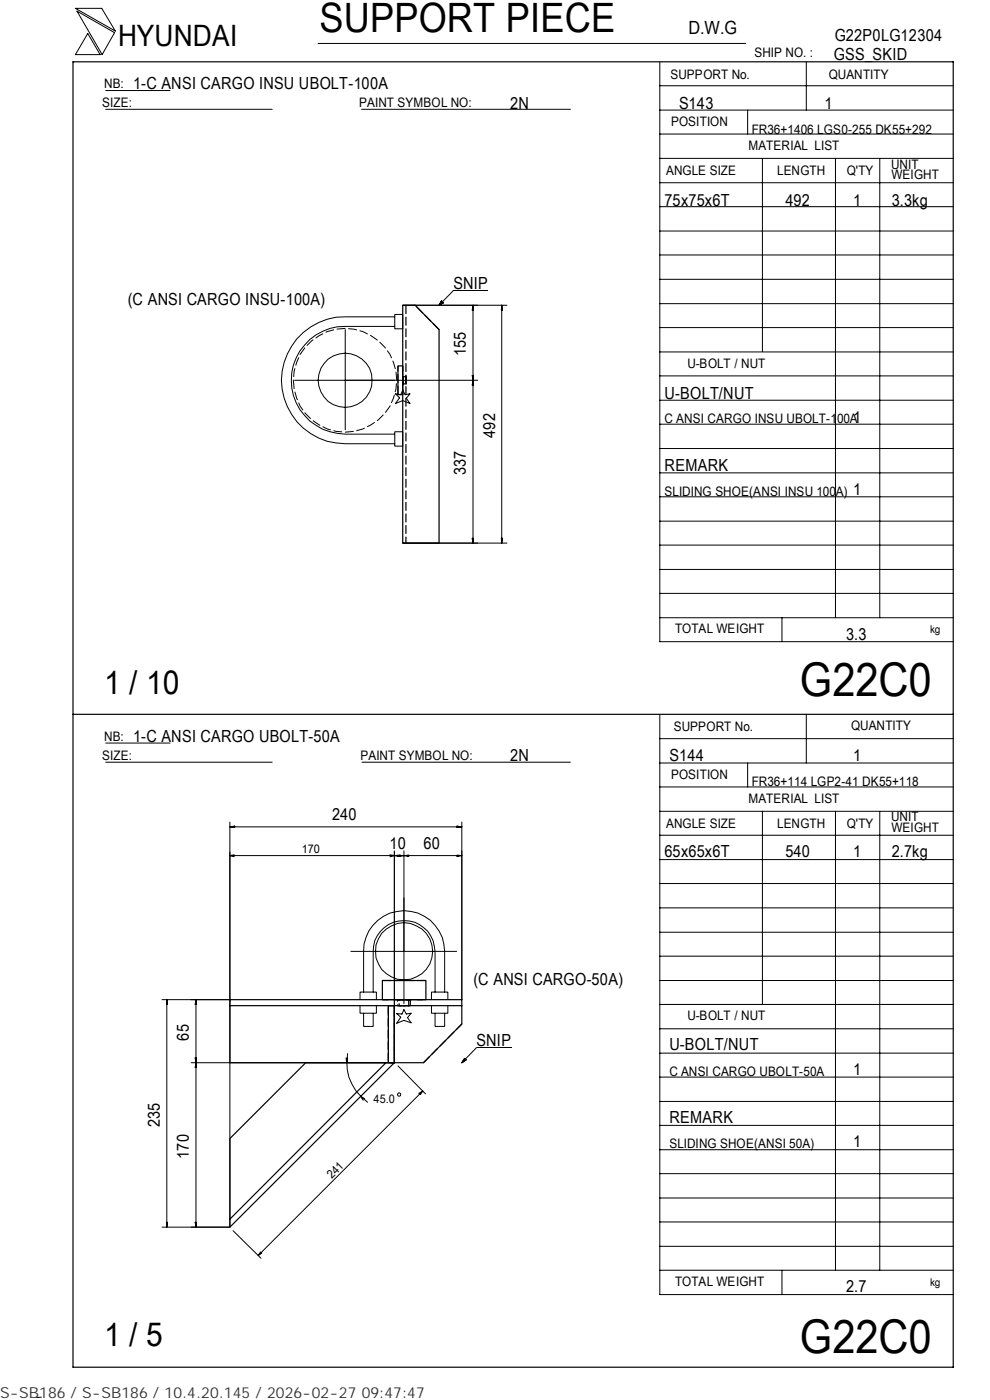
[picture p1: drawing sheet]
<svg xmlns="http://www.w3.org/2000/svg" width="210mm" height="297mm" viewBox="0 0 210 297" stroke-linecap="round" stroke-linejoin="round" font-family="sans-serif">
<g fill="none" stroke="#000" stroke-width=".21">
<path d="M16 1.8h5.6l2.9 4.8zM16.3 2.4l8 4.5-2.6 4.7zM18.6 7.1l2.6 4.5h-5.2zM22.4 19.2h13.7M67.5 9.2h90.6M139.9 18.2h62.3M139.9 13.2v122.9h62.3M171 13.1v10.3M22.4 23.2h35.3M76.7 23.2h44.3M139.9 38.8h62.3M139.9 33.6h62.3"/>
<path d="M139.9 28.4h62.3M139.9 23.4h62.3M158.6 23.4v5M161.7 33.6v41M177.2 33.7v97.4M186.6 33.7v97.4M139.9 59.3h62.3M139.9 54.1h62.3M139.9 49h62.3M139.9 43.8h62.3M73.2 69.9v21.3M83.7 67.2h-10.5a13.5 13.5 0 0 0-13.5 13.5 13.5 13.5 0 0 0 13.5 13.4h10.5"/>
<path d="M83.7 69.2h-10.5a11.4 11.4 0 0 0-11.4 11.5 11.4 11.4 0 0 0 11.4 11.4h10.5M83.7 66.7h1.7v3.1h-1.7zM85.4 64.8h22.1M93.6 63.8l.5 .5-1 .5zM100.2 79.7h.2l-.1 1zM100.2 80h.2M100.2 65.5h.2M100.3 64.8v50.4M100.3 64.8l.1 1h-.2zM103.5 61.6h-7.3l-3.1 3.2M106.4 64.8l.2 1h-.3zM106.4 65.5h.1"/>
<path d="M106.4 64.8v50.4M139.9 79.7h62.3M139.9 74.7h62.3M139.9 69.5h62.3M139.9 64.4h62.3M62.5 80.7h38.8M83.7 91.6h1.7v3h-1.7zM83.9 83.6l1.1 .1 .4-.9 .5 .9 1-.1-.7 .9 .7 1.1-1.5-.6-1.5 .6 .8-1.2zM100.2 81.4h.2M100.3 80.7l.1 1h-.2zM139.9 95.2h62.3M139.9 90h62.3"/>
<path d="M139.9 84.9h62.3M85.4 115.2h22.1M100.2 114.2h.2l-.1 1zM100.2 114.5h.2M106.3 114.2h.3l-.2 1zM106.4 114.5h.1M139.9 100.3h62.3M139.9 115.6h62.3M139.9 110.6h62.3M139.9 105.4h62.3M139.9 131.1h62.3M139.9 125.9h62.3"/>
<path d="M139.9 120.8h62.3M165.9 131.1v5M22.4 157.6h13.7M139.9 151.7v122.9h62.3M139.9 156.7h62.3M171 151.5v10.4M22.4 161.7h35.3M48.8 175.4l1-.2v.3zM48.8 175.4h49.1M48.8 174.4v85.9h-14.4M49.4 175.3v.2M76.8 161.7h44.2"/>
<path d="M96.9 175.2l1 .2-1 .1zM97.3 175.3v.2M97.9 174.4v37.7M139.9 177.2h62.3M139.9 172.1h62.3M139.9 167h62.3M139.9 161.9h62.3M158.6 161.9v5.1M161.7 172.1v41M177.2 172.2v97.3M186.6 172.2v97.3M48.8 181.5l.9 .3"/>
<path d="M49.7 181.3l-.9 .2M82.7 181.3l.9 .2M83.6 180.5v45h-43.1M83.6 181.5l-.9 .3M83.6 181.5l1.1 .2M84.3 181.4v.2M84.7 181.4l-1.1 .1M84.7 181.4v.3M84.7 181.4l1 .1M85 181.4v.2M85.7 181.5l1-.1v.3zM85.7 180.5v32.4"/>
<path d="M85.7 181.5l-1 .2M86.4 181.4v.2M96.9 181.4l1 .1-1 .2zM97.3 181.4v.2M97.9 181.5h-49.1M139.9 182.4h62.3M139.9 197.8h62.3M139.9 192.6h62.3M139.9 187.4h62.3M34.4 212.1h14.4M35.3 212.8h.2M35.4 212.1l.1 1h-.2z"/>
<path d="M35.4 212.1v48.2M41.5 212.8h.1M41.6 212.1v48.2M41.6 212.1v1h-.2zM74.4 201.8h22.4M76.4 213.3v1.7h3.4v-1.7M76.4 212.1v-1.6h3.4v1.6M77.1 210.5v-8.7a8.6 8.6 0 0 1 8.6-8.6 8.6 8.6 0 0 1 8.6 8.6v8.7M77.1 215v2.8h2.1v-2.8M79.2 210.5v-8.7a6.6 6.6 0 0 1 6.5-6.5 6.6 6.6 0 0 1 6.6 6.5v8.7M84.1 215l1.1 .1 .5-.9 .5 .9 1-.1-.8 .9 .8 1.1-1.5-.5-1.6 .6 .9-1.3zM91.5 213.3v1.7h3.5v-1.7"/>
<path d="M91.5 212.1v-1.6h3.5v1.6M92.3 215v2.8h2v-2.8M139.9 213.1h62.3M139.9 218.3h62.3M139.9 208h62.3M139.9 202.9h62.3M41.4 224.4h.2v1.1zM41.5 226.1h.1M41.5 224.7h.1M41.6 225.5v1h-.2zM73.4 224.4l.2 1.1 .1-1.1M73.7 223.5a10 10 0 0 0 4.3 10.3"/>
<path d="M77.3 233.1l-.9-.5 .6 .8M84.4 232l.3-.2 .2 .2v.5h-.5zM84.4 226.1l5.8 6M89.7 231.5l-.9 .5M89.7 231.5l-.6 .7M89.7 231.5l-34.9 34.9M98.5 224.5l.4 .4-1 .6zM101.1 222.2l-3.2 3.3M101.1 222.2h7.4M139.9 238.7h62.3M139.9 233.7h62.3M139.9 228.5h62.3"/>
<path d="M139.9 223.4h62.3M35.3 259.3h.2l-.1 1zM35.3 259.7h.2M41.4 259.3h.2v1zM41.5 259.7h.1M139.9 259.2h62.3M139.9 254.2h62.3M139.9 249h62.3M139.9 243.9h62.3M49.4 261.1l6 5.8M55.3 265.6l-.5 .8M55.5 265.8l-.7 .6"/>
<path d="M139.9 269.5h62.3M139.9 264.4h62.3M165.9 269.5v5.1M8.8 296.4l-1 .1"/>
<circle cx="73.2" cy="80.7" r="5.7"/>
<circle cx="85.7" cy="201.8" r="6.1"/>
</g>
<path d="M15.5 13.1h186.7v277h-186.7zM85.4 64.8h2.6l5.1 5.1v45.3h-7.7zM85.4 77.6h-1v6.1h1M15.5 151.5h186.7M48.8 213.3v12.2h33.1l-33.1 33.1v-17.1l16-16h18.8M48.8 212.1h49.1v1.2h-49.1zM81.1 212.1v-4.1h9.2v4.1M82.4 213.3h1.2v12.2h-1.2zM97.9 213.3v3.9l-8.1 8.3h-6.2M83.6 225.5l-34.8 34.8v-1.7" fill="none" stroke="#000" stroke-width=".25"/>
<g fill="none" stroke="#000" stroke-width=".25" stroke-dasharray="1.9 .6" stroke-linecap="butt">
<path d="M85.4 77.6v6.1M85.4 80l.7-.1v1.5h-.7v-1.4M86.1 64.8v50.4M93.1 69.9l-5.1-5.1M84.4 83.7v-6.1M85.4 83.7v-6.1M85.4 81.6v-1.9h.7v1.9h-.7M81.1 208h9.2M81.1 212.1h9.2h-9.2M82.4 213.3v12.2M82.4 213.3h1.2v12.2h-1.2v-12.2M86.2 212.1h.5v1.2h-2v-1.2h1.5"/>
<path d="M86.9 212.1l.1 1.2h-2.7v-1.2h2.6M83.6 225.5v-12.2M89.8 225.5l8.1-8.3"/>
</g>
<path d="M86.1 79.9v1.5M85.4 81.4v-1.5" fill="none" stroke="#000" stroke-width=".25" stroke-dasharray=".8 .3" stroke-linecap="butt"/>
<path d="M86.1 79.7v1.9M85.4 81.6v-1.9M83.6 225.5h-1.7" fill="none" stroke="#000" stroke-width=".25" stroke-dasharray="1 .3" stroke-linecap="butt"/>
<path d="M84.7 212.1h2M86.7 213.3h-2" fill="none" stroke="#000" stroke-width=".25" stroke-dasharray="1.1 .3" stroke-linecap="butt"/>
<path d="M84.3 212.1h2.7M87 213.3h-2.7" fill="none" stroke="#000" stroke-width=".25" stroke-dasharray="1.5 .5" stroke-linecap="butt"/>
<path d="M93.2 63.9h.9v.9h-.9zM98 224.6h.9v.9h-.9z" fill="#000"/>
<path d="M62.2 80.7a11 11 0 0 0 14.1 10.5 11 11 0 0 0 6-16.6 11 11 0 0 0-17.5-1 11.4 11.4 0 0 0-2.6 7.1" fill="none" stroke="#000" stroke-width=".21" stroke-dasharray="1.9 .6" stroke-linecap="butt"/>
<g font-size="9.9">
<text x="169.7" y="147.6">G22C0</text>
<text x="169.7" y="286.9">G22C0</text>
</g>
<text font-size="8.6" x="67.7" y="6.9">SUPPORT PIECE</text>
<g font-size="7">
<text x="22.1" y="147.2">1 / 10</text>
<text x="22.1" y="285.6">1 / 5</text>
</g>
<text font-size="6.3" x="25.1" y="9.8">HYUNDAI</text>
<text font-size="3.9" x="146" y="7.3">D.W.G</text>
<g font-size="3.5">
<text x="177" y="8.7">G22P0LG12304</text>
<text x="176.9" y="12.8">GSS_SKID</text>
<text x="28.3" y="19">1-C ANSI CARGO INSU UBOLT-100A</text>
<text x="108.2" y="23.1">2N</text>
<text x="144" y="23.1">S143</text>
<text x="174.8" y="23.1">1</text>
<text x="141" y="43.6">75x75x6T</text>
<text x="166.6" y="43.6">492</text>
<text x="180.9" y="43.6">1</text>
<text x="189.1" y="43.6">3.3kg</text>
<text x="27.1" y="64.6">(C ANSI CARGO INSU-100A)</text>
<text x="96.2" y="61.2">SNIP</text>
<text x="98.8" y="75.6" transform="rotate(-90 98.8 75.6)">155</text>
<text x="141" y="84.6">U-BOLT/NUT</text>
<text x="180.9" y="89.7">1</text>
<text x="105" y="92.9" transform="rotate(-90 105 92.9)">492</text>
<text x="98.8" y="100.8" transform="rotate(-90 98.8 100.8)">337</text>
<text x="141" y="99.9">REMARK</text>
<text x="180.9" y="105.1">1</text>
<text x="179.5" y="135.8">3.3</text>
<text x="28.3" y="157.3">1-C ANSI CARGO UBOLT-50A</text>
<text x="108.2" y="161.4">2N</text>
<text x="142" y="161.4">S144</text>
<text x="180.9" y="161.4">1</text>
<text x="70.4" y="173.9">240</text>
<text x="82.6" y="180.1">10</text>
<text x="89.8" y="180.1">60</text>
<text x="141" y="181.9">65x65x6T</text>
<text x="166.6" y="181.9">540</text>
<text x="180.9" y="181.9">1</text>
<text x="189.1" y="181.9">2.7kg</text>
<text x="100.4" y="208.9">(C ANSI CARGO-50A)</text>
<text x="40" y="220.8" transform="rotate(-90 40 220.8)">65</text>
<text x="101.1" y="221.8">SNIP</text>
<text x="142" y="222.8">U-BOLT/NUT</text>
<text x="180.9" y="228">1</text>
<text x="33.9" y="239.1" transform="rotate(-90 33.9 239.1)">235</text>
<text x="142" y="238.3">REMARK</text>
<text x="40" y="245.8" transform="rotate(-90 40 245.8)">170</text>
<text x="180.9" y="243.3">1</text>
<text x="179.5" y="274.1">2.7</text>
</g>
<text font-size="3.2" fill="#323232" x="0" y="296.6">S-SB186 / S-SB186 / 10.4.20.145 / 2026-02-27 09:47:47</text>
<g font-size="2.8">
<text x="142.2" y="16.8">SUPPORT No.</text>
<text x="160" y="12.2">SHIP NO. :</text>
<text x="175.8" y="16.7">QUANTITY</text>
<text x="21.7" y="22.8">SIZE:</text>
<text x="22.1" y="18.7">NB:</text>
<text x="76.2" y="22.8">PAINT SYMBOL NO:</text>
<text x="142.3" y="26.8">POSITION</text>
<text x="159.4" y="28.4">FR36+1406 LGS0-255 DK55+292</text>
<text x="158.8" y="31.7">MATERIAL LIST</text>
<text x="189" y="35.8">UNIT</text>
<text x="141.3" y="37.2">ANGLE SIZE</text>
<text x="164.8" y="37.1">LENGTH</text>
<text x="179.6" y="37.1">Q'TY</text>
<text x="189.1" y="38">WEIGHT</text>
<text x="145.8" y="78">U-BOLT / NUT</text>
<text x="141" y="89.8">C ANSI CARGO INSU UBOLT-100A</text>
<text x="141" y="105.2">SLIDING SHOE(ANSI INSU 100A)</text>
<text x="143.2" y="134.4">TOTAL WEIGHT</text>
<text x="142.9" y="155">SUPPORT No.</text>
<text x="180.5" y="154.9">QUANTITY</text>
<text x="21.7" y="161.3">SIZE:</text>
<text x="22.1" y="157.1">NB:</text>
<text x="76.5" y="161.2">PAINT SYMBOL NO:</text>
<text x="142.3" y="165.3">POSITION</text>
<text x="159.4" y="166.7">FR36+114 LGP2-41 DK55+118</text>
<text x="158.8" y="170.3">MATERIAL LIST</text>
<text x="141.3" y="175.7">ANGLE SIZE</text>
<text x="164.8" y="175.6">LENGTH</text>
<text x="179.6" y="175.6">Q'TY</text>
<text x="189" y="174.2">UNIT</text>
<text x="189.1" y="176.5">WEIGHT</text>
<text x="145.8" y="216.5">U-BOLT / NUT</text>
<text x="142" y="228.2">C ANSI CARGO UBOLT-50A</text>
<text x="142" y="243.5">SLIDING SHOE(ANSI 50A)</text>
<text x="143.2" y="272.9">TOTAL WEIGHT</text>
</g>
<g font-size="2.5">
<text x="64" y="181">170</text>
<text x="79.2" y="234">45.0</text>
<text x="70.4" y="250.1" transform="rotate(-45 70.4 250.1)">241</text>
</g>
<g font-size="2.3">
<text x="197.3" y="134.3">kg</text>
<text x="197.3" y="272.8">kg</text>
</g>
</svg>
